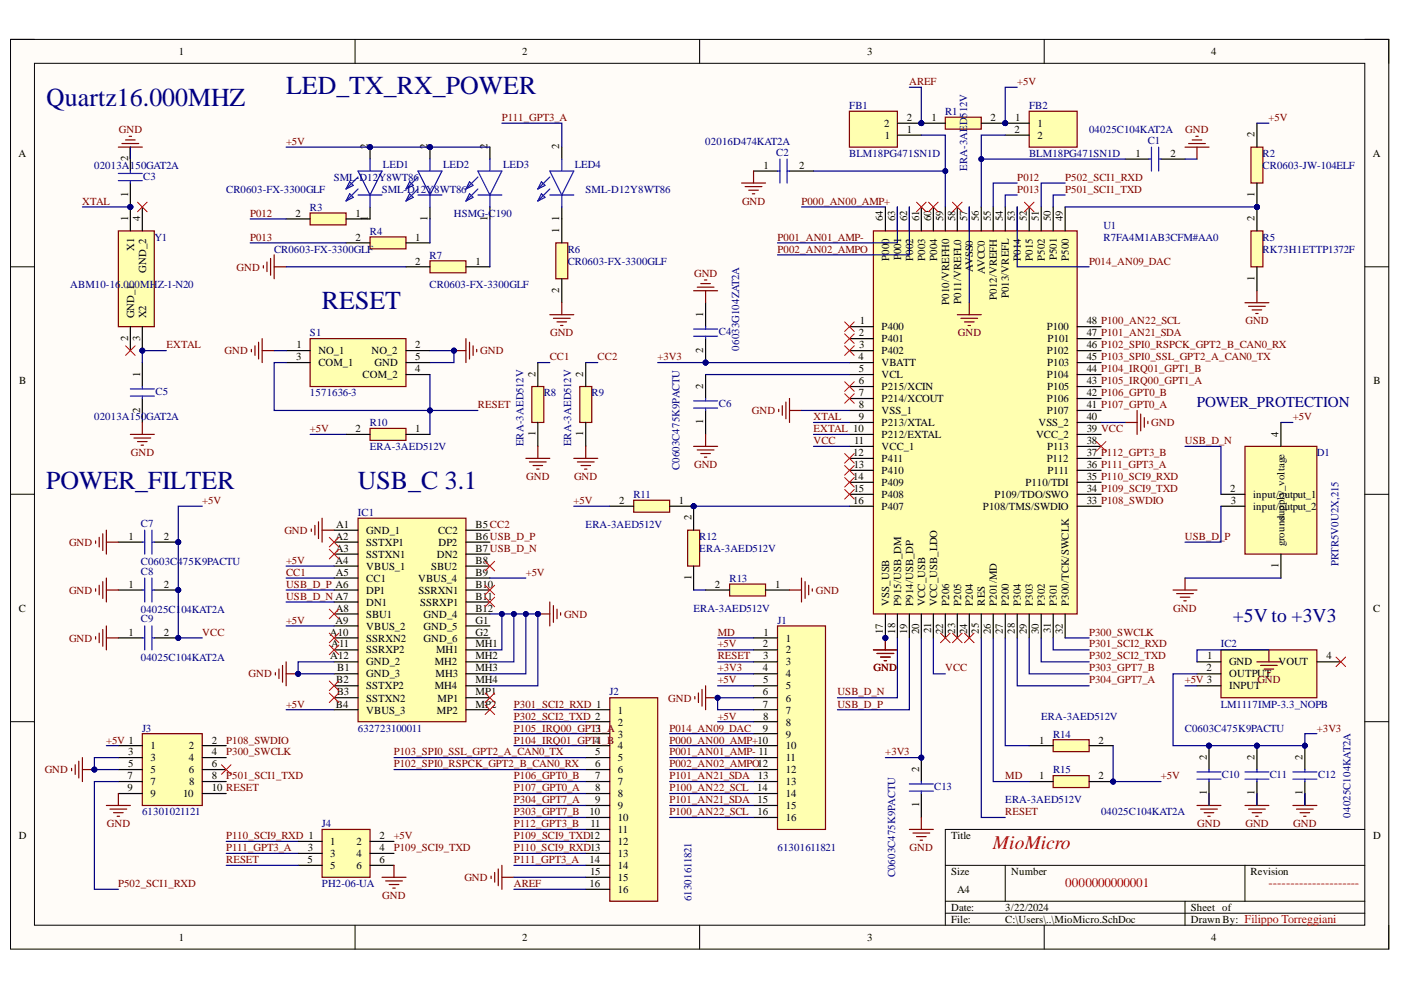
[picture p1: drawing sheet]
# Altium project MioMicro.PrjPcb
1 sheet, 44 parts. Net scope: global (net labels, ports and power ports of the same name join across sheets).
Board file: MioMicro.PcbDoc

## Sheet MioMicro.SchDoc
size A4; SheetNumber: 1; SheetTotal: 1

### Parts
C1  04025C104KAT2A  [CAPC1005X56N]
C2  02016D474KAT2A  [CAPC0603X33N]
C3  02013A150GAT2A  [CAPC0603X33N]
C4  06033G104ZAT2A  [CAPC1608X90N]
C5  02013A150GAT2A  [CAPC0603X33N]
C6  C0603C475K9PACTU  [C0603]
C7  C0603C475K9PACTU  [C0603]
C8  04025C104KAT2A  [CAPC1005X56N]
C9  04025C104KAT2A  [CAPC1005X56N]
C10  C0603C475K9PACTU  [C0603]
C11  04025C104KAT2A  [CAPC1005X56N]
C12  04025C104KAT2A  [CAPC1005X56N]
C13  C0603C475K9PACTU  [C0603]
D1  PRTR5V0U2X,215  [PRTR5V0U2X]
FB1  BLM18PG471SN1D  [BLM18SP221SN1B]
FB2  BLM18PG471SN1D  [BLM18SP221SN1B]
IC1  632723100011  [632723100011]
IC2  LM1117IMP-3.3_NOPB  [SOT230P700X180-4N]
J1  61301611821  [RHDR16W82P0X254_1X16_4114X250X865P]
J2  61301611821  [RHDR16W82P0X254_1X16_4114X250X865P]
J3  61301021121  [HDRV10W64P254X254_2X5_1270X508X869P]
J4  PH2-06-UA  [HDRV6W64P254_2X3_762X500X901P]
LED1  SML-D12Y8WT86  [LEDM1620X150N]
LED2  SML-D12Y8WT86  [LEDM1620X150N]
LED3  HSMG-C190  [LEDC1608X90N]
LED4  SML-D12Y8WT86  [LEDM1620X150N]
R1  ERA-3AED512V  [ERA3AEB101V]
R2  CR0603-JW-104ELF  [RESC1608X55N]
R3  CR0603-FX-3300GLF  [RESC1608X55N]
R4  CR0603-FX-3300GLF  [RESC1608X55N]
R5  RK73H1ETTP1372F  [RESC1005X40N]
R6  CR0603-FX-3300GLF  [RESC1608X55N]
R7  CR0603-FX-3300GLF  [RESC1608X55N]
R8  ERA-3AED512V  [ERA3AEB101V]
R9  ERA-3AED512V  [ERA3AEB101V]
R10  ERA-3AED512V  [ERA3AEB101V]
R11  ERA-3AED512V  [ERA3AEB101V]
R12  ERA-3AED512V  [ERA3AEB101V]
R13  ERA-3AED512V  [ERA3AEB101V]
R14  ERA-3AED512V  [ERA3AEB101V]
R15  ERA-3AED512V  [ERA3AEB101V]
S1  1571636-3  [15716363]
U1  R7FA4M1AB3CFM#AA0  [QFP50P1200X1200X170-64N]
Y1  ABM10-16.000MHZ-1-N20  [ABM10]

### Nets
GND: C1.2 C2.1 C3.2 C4.1 C5.2 C6.1 C7.1 C8.1 C9.1 C10.1 C11.1 C12.1 C13.1 D1.1(ground) IC1.A1(GND_1) IC1.A12(GND_2) IC1.B1(GND_3) IC1.B12(GND_4) IC1.MH1 IC1.MH2 IC1.MH3 IC1.MH4 IC2.1(GND) J1.6 J1.7 J2.15 J3.3 J3.5 J3.9 J4.6 R5.1 R6.2 R7.2 R8.1 R9.1 R13.1 S1.1(NO_1) S1.2(NO_2) S1.5(GND) U1.8(VSS_1) U1.17(VSS_USB) U1.40(VSS_2) U1.57(AVSS0)
 P303_GPT7_B: J2.10 U1.29(P303)
+3V3: C4.2 C10.2 C11.2 C12.2 C13.2 IC2.2(OUTPUT) J1.4 U1.4(VBATT) U1.20(VCC_USB)
+5V: C7.2 C8.2 C9.2 D1.4(supply_voltage) FB2.1 IC1.A4(VBUS_1) IC1.A9(VBUS_2) IC1.B4(VBUS_3) IC1.B9(VBUS_4) IC2.3(INPUT) J1.2 J1.5 J1.8 J3.1 J4.2 LED1.2(A) LED2.2(A) LED3.2(A) R1.2 R2.2 R10.2 R11.2 R14.2 R15.2 U1.11(VCC_1) U1.21(VCC_USB_LDO) U1.39(VCC_2)  [also labelled VCC]
AREF: FB1.2 J2.16 R1.1
CC1: IC1.A5(CC1) R8.2
CC2: IC1.B5(CC2) R9.2
EXTAL: C5.1 U1.10(P212/EXTAL) Y1.3(X2)
MD: J1.1 R15.1 U1.26(P201/MD)
P000_AN00_AMP+: J1.10 U1.64(P000)
P001_AN01_AMP-: J1.11 U1.63(P001)
P002_AN02_AMPO: J1.12 U1.62(P002)
P012: R3.2 U1.55(P012/VREFH)
P013: R4.2 U1.54(P013/VREFL)
P014_AN09_DAC: J1.9 U1.53(P014)
P100_AN22_SCL: J1.14 J1.16 U1.48(P100)
P101_AN21_SDA: J1.13 J1.15 U1.47(P101)
P102_SPI0_RSPCK_GPT2_B_CAN0_RX: J2.6 U1.46(P102)
P103_SPI0_SSL_GPT2_A_CAN0_TX: J2.5 U1.45(P103)
P104_IRQ01_GPT1_B: J2.4 U1.44(P104)
P105_IRQ00_GPT1_A: J2.3 U1.43(P105)
P106_GPT0_B: J2.7 U1.42(P106)
P107_GPT0_A: J2.8 U1.41(P107)
P108_SWDIO: J3.2 U1.33(P108/TMS/SWDIO)
P109_SCI9_TXD: J2.12 J4.4 U1.34(P109/TDO/SWO)
P110_SCI9_RXD: J2.13 J4.1 U1.35(P110/TDI)
P111_GPT3_A: J2.14 J4.3 LED4.2(A) U1.36(P111)
P112_GPT3_B: J2.11 U1.37(P112)
P300_SWCLK: J3.4 U1.32(P300/TCK/SWCLK)
P301_SCI2_RXD: J2.1 U1.31(P301)
P302_SCI2_TXD: J2.2 U1.30(P302)
P304_GPT7_A: J2.9 U1.28(P304)
P501_SCI1_TXD: J3.8 U1.50(P501)
P502_SCI1_RXD: J3.7 U1.51(P502)
RESET: J1.3 J3.10 J4.5 R10.1 S1.3(COM_1) S1.4(COM_2) U1.25(RES)
USB_D_N: D1.2(input/output_1) IC1.A7(DN1) IC1.B7(DN2) U1.18(P915/USB_DM)
USB_D_P: D1.3(input/output_2) IC1.A6(DP1) IC1.B6(DP2) U1.19(P914/USB_DP)
XTAL: C3.1 U1.9(P213/XTAL) Y1.1(X1)
NetC1_1: C1.1 FB2.2 U1.56(AVCC0)
NetC2_2: C2.2 FB1.1 U1.59(P010/VREFH0)
NetC6_2: C6.2 U1.5(VCL)
NetLED1_1: LED1.1(K) R3.1
NetLED2_1: LED2.1(K) R4.1
NetLED3_1: LED3.1(K) R7.1
NetLED4_1: LED4.1(K) R6.1
NetR2_1: R2.1 R5.2 U1.49(P500)
NetR11_1: R11.1 R12.2 U1.16(P407)
NetR12_1: R12.1 R13.2
NetR14_1: R14.1 U1.27(P200)

Not connected (* = marked no-connect by the designer): IC1 A2(SSTXP1)* A3(SSTXN1)* A8(SBU1)* A10(SSRXN2)* A11(SSRXP2)* B2(SSTXP2)* B3(SSTXN2)* B8(SBU2)* B10(SSRXN1)* B11(SSRXP1)* G1(GND_5) G2(GND_6) MP1* MP2*; IC2 4(VOUT)*; J3 6*; U1 1(P400)* 2(P401)* 3(P402)* 6(P215/XCIN)* 7(P214/XCOUT)* 12(P411)* 13(P410)* 14(P409)* 15(P408)* 22(P206)* 23(P205)* 24(P204)* 38(P113)* 52(P015)* 58(P011/VREFL0)* 60(P004)* 61(P003)*; Y1 2(GND_1)* 4(GND_2)*

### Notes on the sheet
- Quartz16.000MHZ
- LED_TX_RX_POWER
- RESET
- (near D1) POWER_PROTECTION
- POWER_FILTER
- USB_C 3.1
- +5V to +3V3
- MioMicro
- 0000000000001
- ---------------------
- Filippo Torreggiani
